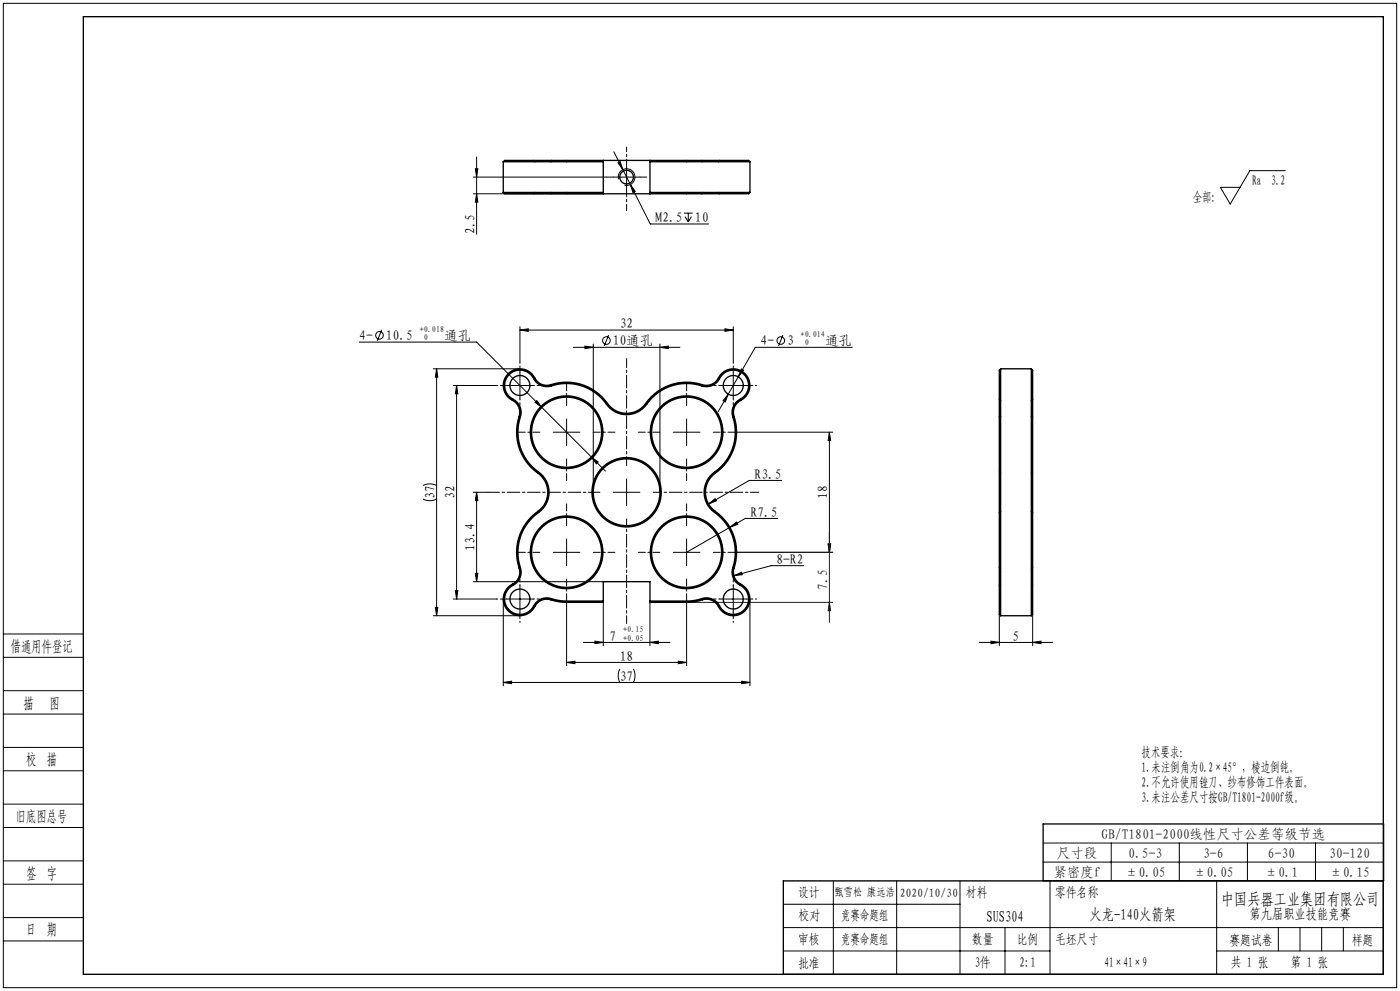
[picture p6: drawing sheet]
<svg xmlns="http://www.w3.org/2000/svg" width="420mm" height="297mm" viewBox="0 0 420 297" stroke-linecap="round" stroke-linejoin="round" font-family="sans-serif">
<g fill="none" stroke="#000" stroke-width=".3">
<path d="M1 1h418v295h-418zM142 53.1h39.9M142 58.1h39M142.6 50.6h.8l-.4 2.5zM143 47.1v23.1M143 58.1l.4 2.5h-.8zM184 53.1h8M184.1 45.5l11 21.6h17.5M185.4 48.8l.7-.4 .8 2.4zM185.6 53.7a2.5 2.5 0 0 1 2.2-3.1 2.5 2.5 0 0 1 2.7 2.7 2.5 2.5 0 0 1-3.2 2.2M188 49.1v8M189.1 55.3l1.5 2.1-.7 .3z"/>
<path d="M385.6 51.1h-10.6l-5.9 10-3-5h5.9M205.2 63.9h2.6M205.5 64.9l1 1.6M206.5 63.9v2.6M207.5 64.9l-1 1.6M114.5 98.9l-1.3 3.2M156 98.9l2.5-.4v.8zM156 97.9v10.6M156 98.9h64M217.5 98.5l2.5 .4-2.5 .4zM220 97.9v10.6M107.8 102.5h35.2l19.6 19.6"/>
<path d="M130 110.5h26M131 110.5l.4 2.5h-.8zM131 110.5v74M136 115.5h13M137 115.5v64M137 115.5l.4 2.5h-.8zM152 115.5h8M156 111.5v8M172 104.1h32M175.5 103.7l2.5 .4-2.5 .4zM178 103.1v44.4M182.6 100.4l-1.3 3.3"/>
<path d="M198 104.1l2.5-.4v.8zM198 103.1v44.4M216 115.5h8M218.5 118.1l-.9 2.4-.7-.4zM220 111.5v8M222.4 110.6l.7 .4-1.6 1.9zM234.9 100.4l-1.3 3.3M255.7 104.1h-29.1l-11.1 19.2M161.1 120.1l1.5 2-2.1-1.5zM162.6 122.1l19 19.1M166 129.5h8M170 125.5v8"/>
<path d="M177.4 137l2 1.5-.5 .5zM202 129.5h8M206 125.5v8M220.5 129.5h29.3M248.8 129.5v36M248.8 129.5l.4 2.5h-.8zM126.9 149.6l1.9 .4 2.2-.4M126.9 145.5l1.9-.5 2.2 .5M142 147.5h4.4M143 147.5v26.8M143 147.5l.4 2.5h-.8zM184 147.5h8"/>
<path d="M188 143.5v8M212.6 151l1.9-1.5 .4 .6zM219 158l1.9-1.5 .4 .6zM219 158l-13 7.5M233.3 155.4h-9.7l-4.6 2.6M234.5 144h-9.7l-12.2 7M136 179.5h13M136.6 177h.8l-.4 2.5zM142 174.3h39M142.6 171.8h.8l-.4 2.5zM151 179.5v26M152 179.5h8"/>
<path d="M156 175.5v8M166 165.5h8M170 161.5v8M202 165.5h8M206 161.5v8M216 179.5h8M220 175.5v8M220.2 172.5l2.3-1 .2 .7zM220.5 165.5h29.3M225 179.5v26M241.1 169.5h-9.8l-11.1 3M248.4 163h.8l-.4 2.5z"/>
<path d="M1 197h24M1 190h24M130 184.5h26M130.6 182h.8l-.4 2.5zM170 198.5l2.5-.3v.7zM170 180v19.5M170 198.5h36M175 192.5h26M178.5 192.2l2.5 .3-2.5 .4zM181 180.5v13M195 192.5l2.5-.3v.7zM195 180.5v13"/>
<path d="M203.5 198.2l2.5 .3-2.5 .4zM206 180v19.5M293.8 192.5h22M297.3 192.2l2.5 .3-2.5 .4zM299.8 184.1v9.4M309.8 192.5l2.5-.3v.7zM309.8 184.1v9.4M1 214h24M1 207h24M151 204.5h74M151 204.5l2.5-.3v.7zM185.9 200.5l-.4 1.8 .4 2.2"/>
<path d="M190 200.5l.5 1.8-.5 2.2M222.5 204.2l2.5 .3-2.5 .4zM1 231h24M1 224h24M1 258h24M1 248h24M1 241h24M312.9 258.4h102.2M312.9 252.7h102.2M333.4 252.7v11.3M353.8 252.7v11.3M374.2 252.7v11.3"/>
<path d="M394.7 252.7v11.3M1 275h24M1 265h24M235 271h53M235 278h180M250 264v28M269 264v28M288 264v28M301.5 278v14M315 264v28M365 264v28M383.5 278v7"/>
<path d="M390 278v7M396.5 278v7M403 278v7M1 282h24M235 285h80M365 285h50"/>
<circle cx="113.8" cy="100.5" r="1.14"/>
<circle cx="181.9" cy="102.1" r="1.14"/>
<circle cx="234.2" cy="102.1" r="1.14"/>
</g>
<path d="M248.8 159.5v27M220.5 165.5h29.3M248.4 163h.8l-.4 2.5zM206 180.5h43.8M248.8 180.5l.4 2.5h-.8z" fill="none" stroke="#191924" stroke-width=".3"/>
<path d="M25 5h390v287h-390zM312.9 264v-17.1h102.2v17.1h-180.1v28" fill="none" stroke="#000" stroke-width=".4"/>
<path d="M188 49.1v-5" fill="none" stroke="#000" stroke-width=".3" stroke-dasharray="3.8 .8 .8 .8" stroke-dashoffset="2.5"/>
<path d="M184 53.1h-2.1M192 53.1h2" fill="none" stroke="#000" stroke-width=".3" stroke-dasharray="3.8 .8 .8 .8"/>
<path d="M188 57.1v6.1" fill="none" stroke="#000" stroke-width=".3" stroke-dasharray="3.8 .8 .8 .8" stroke-dashoffset="1.9"/>
<g fill="none" stroke="#000" stroke-width=".3" stroke-dasharray="3.8 .8 .8 .8" stroke-dashoffset="1.7">
<path d="M162 129.5h-6.5M170 121.5v-6.5M170 137.5v6.5M178 129.5h6.5M198 129.5h-6.5M206 121.5v-6.5M206 137.5v6.5M214 129.5h6.5M170 157.5v-6.5M206 157.5v-6.5M162 165.5h-6.5M170 173.5v6.5"/>
<path d="M178 165.5h6.5M198 165.5h-6.5M206 173.5v6.5M214 165.5h6.5"/>
</g>
<path d="M188 139.5v-32" fill="none" stroke="#000" stroke-width=".3" stroke-dasharray="3.8 .8 .8 .8" stroke-dashoffset="1.1"/>
<path d="M180 147.5h-33.6" fill="none" stroke="#000" stroke-width=".3" stroke-dasharray="3.8 .8 .8 .8" stroke-dashoffset=".4"/>
<path d="M188 155.5v31.4" fill="none" stroke="#000" stroke-width=".3" stroke-dasharray="3.8 .8 .8 .8" stroke-dashoffset="1.5"/>
<path d="M196 147.5h31.7" fill="none" stroke="#000" stroke-width=".3" stroke-dasharray="3.8 .8 .8 .8" stroke-dashoffset="1.3"/>
<g fill="none" stroke="#000" stroke-width=".3" stroke-dasharray="3.8 .8 .8 .8" stroke-dashoffset="3.5">
<path d="M152 115.5h-3M156 111.5v-3M156 119.5v3M160 115.5h3M216 115.5h-3M220 111.5v-3M220 119.5v3M224 115.5h3M152 179.5h-3M156 175.5v-3M160 179.5h3M216 179.5h-3"/>
<path d="M220 175.5v-3M224 179.5h3M156 183.5v3M220 183.5v3"/>
</g>
<g fill="#000">
<path d="M156 98.9l2.5-.4v.8zM217.5 98.5l2.5 .4-2.5 .4zM178.5 192.2l2.5 .3-2.5 .4zM195 192.5l2.5-.3v.7zM219 158l2.3-.9-.4-.6zM220.2 172.5l2.5-.3-.2-.7zM212.6 151l2.3-.9-.4-.6zM177.4 137l1.5 2 .5-.5zM161.1 120.1l-.6 .5 2.1 1.5zM218.5 118.1l-1.6 2 .7 .4zM222.4 110.6l-.9 2.3 1.6-1.9zM175.5 103.7l2.5 .4-2.5 .4zM198 104.1l2.5-.4v.8zM297.3 192.2l2.5 .3-2.5 .4zM309.8 192.5l2.5-.3v.7zM185.4 48.8l1.5 2-.8-2.4zM189.1 55.3l.8 2.4 .7-.3z"/>
<path d="M137 115.5l.4 2.5h-.8zM136.6 177h.8l-.4 2.5zM248.8 129.5l.4 2.5h-.8zM248.4 163h.8l-.4 2.5zM143 147.5l.4 2.5h-.8zM142.6 171.8h.8l-.4 2.5zM142.6 50.6h.8l-.4 2.5zM143 58.1l.4 2.5h-.8z"/>
<path d="M130.6 182h.8l-.4 2.5zM131 110.5l.4 2.5h-.8z"/>
<path d="M203.5 198.2l2.5 .3-2.5 .4zM170 198.5l2.5-.3v.7z"/>
<path d="M151 204.5l2.5-.3v.7zM222.5 204.2l2.5 .3-2.5 .4z"/>
</g>
<path d="M248.8 180.5l.4 2.5h-.8zM248.4 163h.8l-.4 2.5z" fill="#191924"/>
<g fill="none" stroke="#000" stroke-width=".4">
<path d="M151 57.7h30M151 48.5h30M151 57.7l.4 .4h73.2l.4-.4M151 48.5l.4-.4h73.2l.4 .4M151 48.5v9.2M181 48.1v10M195 57.7h30M195 48.5h30M195 48.1v10M225 48.5v9.2M152.4 112a5.1 5.1 0 0 1 8.4 1.9 4.4 4.4 0 0 0 5.7 1 15.2 15.2 0 0 1 16.3 6.7 7.2 7.2 0 0 0 11.7-1.7 15.2 15.2 0 0 1 16.9-4.5 4.3 4.3 0 0 0 4.5-2.7 5 5 0 0 1 8.1-.1 5 5 0 0 1-2.4 7.8 4.4 4.4 0 0 0-1 5.7 15.2 15.2 0 0 1-6.7 16.3 7.2 7.2 0 0 0 1.7 11.6 15.2 15.2 0 0 1 4.5 16.9 4.3 4.3 0 0 0 2.7 4.5 5 5 0 0 1 .1 8.2 5 5 0 0 1-7.8-2.4 4.4 4.4 0 0 0-5.6-1.1l-2.9 .4h-11.6v-6.2h-14v6.2h-11l-2.4-.2a9.4 9.4 0 0 0-5.1-.4 6.7 6.7 0 0 0-2.9 3.1 5 5 0 0 1-7.9-.8 5 5 0 0 1 2.6-7.5 4.4 4.4 0 0 0 1.1-5.7 15.2 15.2 0 0 1 6.7-16.3 7.2 7.2 0 0 0-1.8-11.7 15.2 15.2 0 0 1-4.4-16.9 4.3 4.3 0 0 0-2.8-4.5 5 5 0 0 1-.7-7.6zM300.2 110.5v74"/>
<path d="M300.2 110.5l-.4 .4v73.2l.4 .4M300.2 110.5h9.2M309.4 110.5v74M309.4 110.5l.4 .4v73.2l-.4 .4M181 180.1h-11l-2.3-.2a10.7 10.7 0 0 0-5-.5l-1.3 .6-.9 1a4.7 4.7 0 0 1-7.8 1.8 4.7 4.7 0 0 1 1.8-7.7 4.8 4.8 0 0 0 1.3-6.2 14.8 14.8 0 0 1 6.5-15.9 7.6 7.6 0 0 0-1.7-12.3 14.8 14.8 0 0 1-4.3-16.4 4.6 4.6 0 0 0-3-5 4.6 4.6 0 0 1 0-7.5 4.6 4.6 0 0 1 7.2 2.3 4.8 4.8 0 0 0 6.1 1.2 14.8 14.8 0 0 1 15.9 6.5 7.6 7.6 0 0 0 12.3-1.6 14.8 14.8 0 0 1 16.4-4.4 4.6 4.6 0 0 0 5-3 4.6 4.6 0 0 1 7.5 .1 4.6 4.6 0 0 1-2.2 7.1 4.8 4.8 0 0 0-1.3 6.1 14.8 14.8 0 0 1-6.5 15.9 7.6 7.6 0 0 0 1.7 12.3 14.8 14.8 0 0 1 4.3 16.5 4.6 4.6 0 0 0 3 5 4.6 4.6 0 0 1-.1 7.5 4.6 4.6 0 0 1-7.1-2.3 4.8 4.8 0 0 0-6.1-1.3l-2.8 .4h-11.6M300.2 184.5h9.2"/>
<circle cx="188" cy="53.1" r="2.05"/>
<circle cx="156" cy="115.5" r="3"/>
<circle cx="220" cy="115.5" r="3"/>
<circle cx="170" cy="129.5" r="10.9"/>
<circle cx="170" cy="129.5" r="10.5"/>
<circle cx="206" cy="129.5" r="10.9"/>
<circle cx="206" cy="129.5" r="10.5"/>
<circle cx="188" cy="147.5" r="10"/>
<circle cx="188" cy="147.5" r="10.4"/>
<circle cx="156" cy="179.5" r="3"/>
<circle cx="170" cy="165.5" r="10.5"/>
<circle cx="170" cy="165.5" r="10.9"/>
<circle cx="206" cy="165.5" r="10.9"/>
<circle cx="206" cy="165.5" r="10.5"/>
<circle cx="220" cy="179.5" r="3"/>
</g>
<text font-size="4.9" x="366.3" y="271.2">中国兵器工业集团有限公司</text>
<g font-size="4.7">
<text x="3.2" y="195.3">借通用件登记</text>
<text x="7.1" y="212.3">描</text>
<text x="14.8" y="212.3">图</text>
<text x="7.9" y="229.3">校 描</text>
<text x="4.7" y="246.3">旧底图总号</text>
<text x="7.9" y="263.3">签 字</text>
<text x="326.8" y="275.8">火龙-140火箭架</text>
<text x="7.9" y="280.2">日 期</text>
<text x="295.9" y="276.2">SUS304</text>
</g>
<text font-size="4.2" x="374.8" y="275.5">第九届职业技能竞赛</text>
<g font-size="4.1">
<text x="375.6" y="55.6">Ra 3.2</text>
<text x="357.8" y="60.6">全部:</text>
<text x="142.4" y="70.2" transform="rotate(-90 142.4 70.2)">2.5</text>
<text x="196.7" y="66.6">M2.5</text>
<text x="208.5" y="66.6">10</text>
<text x="107.8" y="102">4-</text>
<text x="115.7" y="102">10.5</text>
<text x="133.2" y="102">通孔</text>
<text x="185.9" y="98.3">32</text>
<text x="183.8" y="103.5">10通孔</text>
<text x="228.2" y="103.5">4-</text>
<text x="236.1" y="103.5">3</text>
<text x="247.5" y="103.5">通孔</text>
<text x="226.4" y="143.4">R3.5</text>
<text x="130.4" y="149.6" transform="rotate(-90 130.4 149.6)">37</text>
<text x="136.4" y="149.6" transform="rotate(-90 136.4 149.6)">32</text>
<text x="248.2" y="149.6" transform="rotate(-90 248.2 149.6)">18</text>
<text x="225.2" y="154.8">R7.5</text>
<text x="142.4" y="165" transform="rotate(-90 142.4 165)">13.4</text>
<text x="232.9" y="169">8-R2</text>
<text x="182.9" y="192">7</text>
<text x="303.8" y="192">5</text>
<text x="185.9" y="198">18</text>
<text x="185.9" y="204">37</text>
<text x="342.5" y="226.7">技术要求：</text>
<text x="342.5" y="231.2">1.未注倒角为0.2×45°，棱边倒钝。</text>
<text x="342.5" y="235.7">2.不允许使用锉刀、纱布修饰工件表面。</text>
<text x="342.5" y="240.2">3.未注公差尺寸按GB/T1801-2000f级。</text>
<text x="239.4" y="268.7">设计</text>
<text x="289.8" y="268.7">材料</text>
<text x="316.6" y="268.7">零件名称</text>
<text x="239.5" y="275.8">校对</text>
<text x="252.3" y="275.7">竞赛命题组</text>
<text x="239.4" y="282.8">审核</text>
<text x="252.3" y="282.8">竞赛命题组</text>
<text x="291.6" y="282.9">数量</text>
<text x="305.1" y="282.9">比例</text>
<text x="316.6" y="282.9">毛坯尺寸</text>
<text x="368.8" y="283.2">赛题试卷</text>
<text x="405.5" y="283.1">样题</text>
<text x="239.4" y="290">批准</text>
<text x="292.4" y="289.8">3件</text>
<text x="305.9" y="289.8">2:1</text>
<text x="331.3" y="289.8">41×41×9</text>
<text x="369.2" y="289.9">共 1 张</text>
<text x="387.1" y="289.9">第 1 张</text>
</g>
<g font-size="4.1" fill="#191924">
<text x="248.2" y="176.8" transform="rotate(-90 248.2 176.8)">7.5</text>
<text x="330.4" y="251.5">GB/T1801-2000线性尺寸公差等级节选</text>
<text x="317" y="257.2">尺寸段</text>
<text x="338.5" y="257.2">0.5-3</text>
<text x="361" y="257.2">3-6</text>
<text x="380.4" y="257.2">6-30</text>
<text x="398.8" y="257.2">30-120</text>
<text x="316" y="262.9">紧密度f</text>
<text x="337.5" y="262.9">±0.05</text>
<text x="357.9" y="262.9">±0.05</text>
<text x="379.4" y="262.9">±0.1</text>
<text x="398.8" y="262.9">±0.15</text>
</g>
<g font-size="3.5">
<text x="250.4" y="268.6">甄雪松 康远浩</text>
<text x="269.9" y="268.8">2020/10/30</text>
</g>
<g font-size="2.4">
<text x="125.9" y="99.5">+0.018</text>
<text x="127.1" y="102">0</text>
<text x="240.2" y="101.1">+0.014</text>
<text x="241.4" y="103.5">0</text>
<text x="187" y="189.5">+0.15</text>
<text x="187" y="192">+0.05</text>
</g>
</svg>
